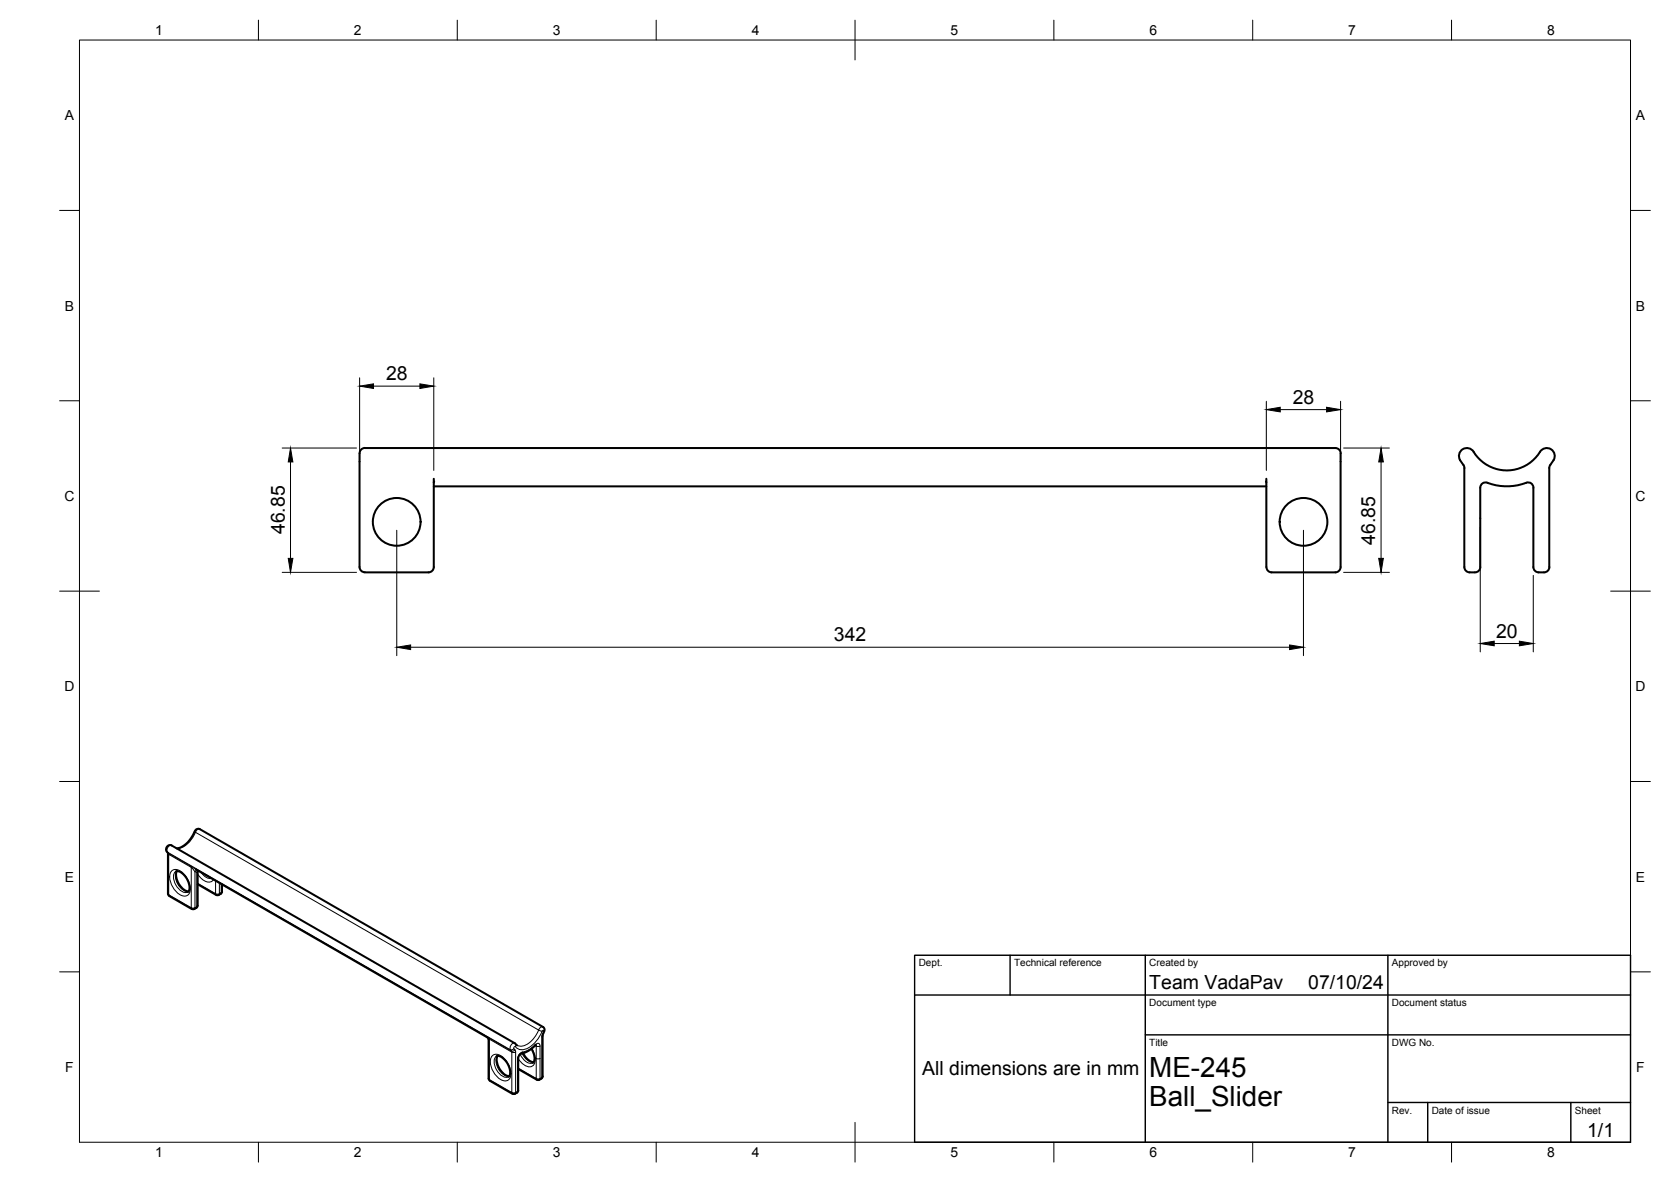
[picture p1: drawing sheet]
<svg xmlns="http://www.w3.org/2000/svg" width="420mm" height="297mm" viewBox="0 0 420 297" stroke-linecap="round" stroke-linejoin="round" font-family="sans-serif">
<!-- layer: Visible -->
<g fill="none" stroke="#000" stroke-width=".51">
<path d="M91.7 112.6h244.1a1.34 1.34 0 0 1 1.3 1.3M91.7 112.6a1.82 1.82 0 0 0-1.3 2.2v27.7a1.33 1.33 0 0 0 1.3 1.3M337.1 113.9v28.6a1.34 1.34 0 0 1-1.4 1.3h-15.9a1.33 1.33 0 0 1-1.4-1.3M368.2 117.6v24.9a1.34 1.34 0 0 0 1.3 1.3h1.4a1.31 1.31 0 0 0 1.3-1.3v-19.9a1.34 1.34 0 0 1 1.8-1.3 13.7 13.7 0 0 0 9.7 0M370.5 113.5a9.9 9.9 0 0 0 17.1-.4 2 2 0 0 1 2.6-.1 2 2 0 0 1 .4 2.6 3 3 0 0 0-1 2v24.9a1.34 1.34 0 0 1-1.4 1.3h-1.3a1.34 1.34 0 0 1-1.3-1.3v-19.9M370.5 113.5a2.01 2.01 0 0 0-2.7-.6 2.01 2.01 0 0 0-.7 2.7 3 3 0 0 1 1.1 2M109.1 120.3v22.2a1.34 1.34 0 0 1-1.4 1.3h-16M109.1 122.2h209.3M109.2 121l-.1 .2M318.3 121l.1 .2M318.4 120.3v22.2M383.8 121.3a1.34 1.34 0 0 1 1.8 1.3"/>
<path d="M44.2 219a2.94 2.94 0 0 1 2.9 2.2l.5 1.6-.1 1-.3 .4M44.4 213.2a6.5 6.5 0 0 0 4.7-4.5 .9 .9 0 0 1 1.1-.3l86.3 49.7 .4 .7-.5 1.4v10.3l-.3 .6M44.5 218.9a4.2 4.2 0 0 0 2.9 5.1M49.2 218.5l73.4 42.2 .3 .5v9.8M49.9 218.9l-.2 .3v8.4M48.9 228.4h-.7l-5.6-3.2-.3-.4-.1-10.4a1.06 1.06 0 0 1-.4-1.4 1.06 1.06 0 0 1 1.3-.5l86.3 49.7 .6 .5M49.7 227.6a.98 .98 0 0 1-.8 .8M49.7 222.2l4.7 2.7a1.19 1.19 0 0 0 1.4-.9v-1.7M122.9 271l.3 .6 5.6 3.3M124.8 265.4a2.94 2.94 0 0 1 3 2.2l.5 1.7-.1 .8-.4 .5M125.1 265.4a4.2 4.2 0 0 0 2.9 5M129.5 274.9h-.6"/>
<path d="M130.3 268.7l4.7 2.6a.96 .96 0 0 0 1.1-.2M131.5 264.7a3.4 3.4 0 0 0 2.7 2.2M133.6 263.6a2.99 2.99 0 0 1 .4 3.5M134.8 262.6a8.9 8.9 0 0 1-4.1 2.4l-.4 .9v8.3l-.8 .7"/>
<circle cx="99.7" cy="131.1" r="6"/>
<circle cx="327.8" cy="131.1" r="6"/>
</g>
<!-- layer: Visible Narrow -->
<g fill="none" stroke="#000" stroke-width=".25">
<path d="M41.9 214l.1 .1M42 214.1l86.3 49.7M42 214.1l.3 .3M42.2 214.4l.2 .3-.1-.3M42.2 214.4h.1M42.3 214.4l5.7 3.3M42.4 214.7l5.7 3.3v10.1l-5.7-3.2zM43.2 212.4a1.21 1.21 0 0 0-1.1 1.7M43.2 218.8a2.33 2.33 0 0 1 3.1 .9 4.8 4.8 0 0 1 1.3 4.8 1.78 1.78 0 0 1-2.9 0 5.1 5.1 0 0 1-1.8-5.3zM44.2 219a2.98 2.98 0 0 0 .4 4 2.29 2.29 0 0 0 2.6 1.2M44.5 218.9a3.8 3.8 0 0 0 1.5 4.7l1 .4h.4M48 217.7l1.2 .8"/>
<path d="M48 217.7l1 1.4M48.9 209l.3 .1M49 219.1v9M49 219.1l.5 .1M49.1 209.2a5.8 5.8 0 0 1-4.6 4M49.1 209.2l86.3 49.6 .5-.6 .6-.1M49.6 218.7l-.6 .4M49.7 219.6a3.4 3.4 0 0 0 3.4 2l.6-.6M49.7 219.3l-.2-.1v8.6l-.5 .3M49.8 218.8l-.3 .4M50.3 208.4l-.6 .1-.6 .6M50.6 219.2a2.68 2.68 0 0 0 2.6 1.5"/>
<path d="M42.2 224.6l.4 .6M49 228.1h-.9l.1 .3M49 228.1l-.1 .3M49.7 227.6l-.3 .6M54.2 221.3v3.3l-4.5-2.6M54.4 224.9l-.2-.3h1l-.2 .3M55.2 221.9v2.7l.4-.3M55.6 222.2v2.1M55.6 224.3l-.1 .3M55.8 224l-.2 .3M136.3 259.2a7.1 7.1 0 0 1-5 4.6 1.94 1.94 0 0 1-1.7-.8M136.3 259.2l.3-.3 .1 .3"/>
<path d="M136.3 259.2l-.9-.3a6.1 6.1 0 0 1-4.5 4l-.8-.2M136.4 259.8l-.2 .8M136.5 259.8h.1M136.7 259.2l-.3 .6M136.9 259.2h-.2M122.6 260.7l6 3.4M122.9 271l.1 .3M123 260.8l.1 .3M123 261.1l5.7 3.3v10.2l-5.7-3.3zM123 261.1l-.1 .1M123 271.3l.2 .3M123.9 265.2a2.33 2.33 0 0 1 3 .9 4.8 4.8 0 0 1 1.3 4.8 1.78 1.78 0 0 1-2.8 0 5.1 5.1 0 0 1-1.8-5.3z"/>
<path d="M124.9 265.4a2.98 2.98 0 0 0 .3 4 2.29 2.29 0 0 0 2.6 1.2M125.1 265.4a3.8 3.8 0 0 0 1.5 4.7l1 .4h.4M128.3 263.8l.3 .3M128.9 274.9l-.2-.3 1-.1-.2 .4M129.2 263.5l.3 .3-.2 .2-.7 .1M129.4 262.1a1.21 1.21 0 0 0-1.1 1.7M129.5 263.8l.2 .6-.3 .1-.7-.1-.1-.3M129.6 264.4v10.2l.5-.3v-8.1M129.7 262.4v.4l-.4 .3-.1 .4-.4 .3h-.5M130.1 274.3l-.1 .3M130.3 265.9l-.2 .2M130.3 274l-.2 .3"/>
<path d="M130.8 264.9a2.88 2.88 0 0 0 3.2 2.2M131.3 264.7l.7 1.1a2.62 2.62 0 0 0 2.2 1.1M131.4 264.4a1.94 1.94 0 0 0-1.3 1.7M133.7 263.5l.7 1.4 .2 .9M134.4 265.6l.2 .2M134.5 262.6l-1.5 1.2-1.6 .6-.4 .4M134.5 262.6v.2M134.5 262.6l.5-.3a.56 .56 0 0 1 .6 0 .56 .56 0 0 1 .2 .6M134.6 265.9l.2 .1v5l-4.5-2.6M134.6 262.7l.2 .2M134.6 265.8a1.7 1.7 0 0 1-.7 2.1 1.7 1.7 0 0 1-2.2-.3l-1.4-1.5M134.8 262.6l.1 .3"/>
<path d="M134.8 262.9v3.1h1M134.8 262.9h1M135.8 271h-1l.2 .3M135.8 271l-.2 .3M135.8 262.9v8.1M136.2 260.6v10.2l-.4 .2M136.5 270.5l-.4 .6M136.5 260.3l-.2 .3"/>
</g>
<!-- layer: BORDER -->
<g fill="none" stroke="#000" stroke-width=".25">
<path d="M20 10.1h390v276.9h-390zM65 5.1v5M115 5.1v5M165 5.1v5M215 5.1v10M265 5.1v5M315 5.1v5M365 5.1v5M15 52.9h5M410 52.9h5M15 100.7h5M410 100.7h5"/>
<path d="M15 148.6h10M405 148.6h10M15 196.4h5M410 196.4h5M15 244.2h5M410 244.2h5M65 287v5M115 287v5M165 287v5M215 282.1v9.9M265 287v5M315 287v5"/>
<path d="M365 287v5"/>
</g>
<!-- layer: TITLEBLOCK -->
<path d="M230 240.1h180v46.9h-180zM230 250h180M254 240.1v9.9M288 240.1v46.9M349 240.1v46.9M288 260.1h122M349 277.1h61M359 277.1v9.9M395 277.1v9.9" fill="none" stroke="#000" stroke-width=".36"/>
<!-- layer: FD_Dimensions -->
<g fill="none" stroke="#000" stroke-width=".25">
<path d="M90.4 94.9v20.6M93.9 97h11.7M109.1 94.9v23.3M71 112.6h18.6M73 116.1v24.2M318.4 100.8v17.4M321.9 102.9h11.7M337.1 100.8v14.7M337.8 112.6h11.6M347.3 116.1v24.2M99.8 133.3v31.5M327.7 133.3v31.5"/>
<path d="M372.2 132.3v31.5M71 143.8h18.6M337.8 143.8h11.6M385.5 144.6v19.2M103.3 162.7h221M375.7 161.7h6.3"/>
</g>
<path d="M90.4 97l3.5-.5v1.1zM105.6 96.5l3.5 .5-3.5 .6zM73 112.6l.6 3.5h-1.1zM318.4 102.9l3.5-.6v1.2zM333.6 102.3l3.5 .6-3.5 .6zM347.3 112.6l.5 3.5h-1.1zM72.5 140.3h1.1l-.6 3.5zM346.7 140.3h1.1l-.5 3.5zM99.8 162.7l3.5-.6v1.1zM324.3 162.1l3.4 .6-3.4 .5zM372.2 161.7l3.5-.6v1.2zM382 161.1l3.5 .6-3.5 .6z" fill="#000" stroke="#000" stroke-width=".25"/>
<g font-size="7">
<text x="289" y="270.6">ME-245</text>
<text x="289" y="278.1">Ball_Slider</text>
</g>
<g font-size="4.9">
<text x="97.1" y="95.6">28</text>
<text x="325.1" y="101.5">28</text>
<text x="71.6" y="134.3" transform="rotate(-90 71.6 134.3)">46.85</text>
<text x="345.8" y="136.9" transform="rotate(-90 345.8 136.9)">46.85</text>
<text x="209.7" y="161.2">342</text>
<text x="376.2" y="160.3">20</text>
<text x="289" y="248.5">Team VadaPav</text>
<text x="329" y="248.5">07/10/24</text>
<text x="231.9" y="270.2">All dimensions are in mm</text>
<text x="399.1" y="285.7">1/1</text>
</g>
<g font-size="3.5">
<text x="39" y="8.8">1</text>
<text x="89" y="8.8">2</text>
<text x="139" y="8.8">3</text>
<text x="189" y="8.8">4</text>
<text x="239" y="8.8">5</text>
<text x="289" y="8.8">6</text>
<text x="339" y="8.8">7</text>
<text x="389" y="8.8">8</text>
<text x="16.3" y="30.2">A</text>
<text x="411.3" y="30.2">A</text>
<text x="16.3" y="78">B</text>
<text x="411.3" y="78">B</text>
<text x="16.2" y="125.9">C</text>
<text x="411.2" y="125.9">C</text>
<text x="16.2" y="173.7">D</text>
<text x="411.2" y="173.7">D</text>
<text x="16.3" y="221.6">E</text>
<text x="411.3" y="221.6">E</text>
<text x="16.4" y="269.4">F</text>
<text x="411.4" y="269.4">F</text>
<text x="39" y="290.8">1</text>
<text x="89" y="290.8">2</text>
<text x="139" y="290.8">3</text>
<text x="189" y="290.8">4</text>
<text x="239" y="290.8">5</text>
<text x="289" y="290.8">6</text>
<text x="339" y="290.8">7</text>
<text x="389" y="290.8">8</text>
</g>
<g font-size="2.5">
<text x="231" y="242.9">Dept.</text>
<text x="255" y="242.9">Technical reference</text>
<text x="289" y="242.9">Created by</text>
<text x="350" y="242.9">Approved by</text>
<text x="289" y="252.8">Document type</text>
<text x="350" y="252.8">Document status</text>
<text x="289" y="262.9">Title</text>
<text x="350" y="262.9">DWG No.</text>
<text x="350" y="279.9">Rev.</text>
<text x="360" y="279.9">Date of issue</text>
<text x="396" y="279.9">Sheet</text>
</g>
</svg>
